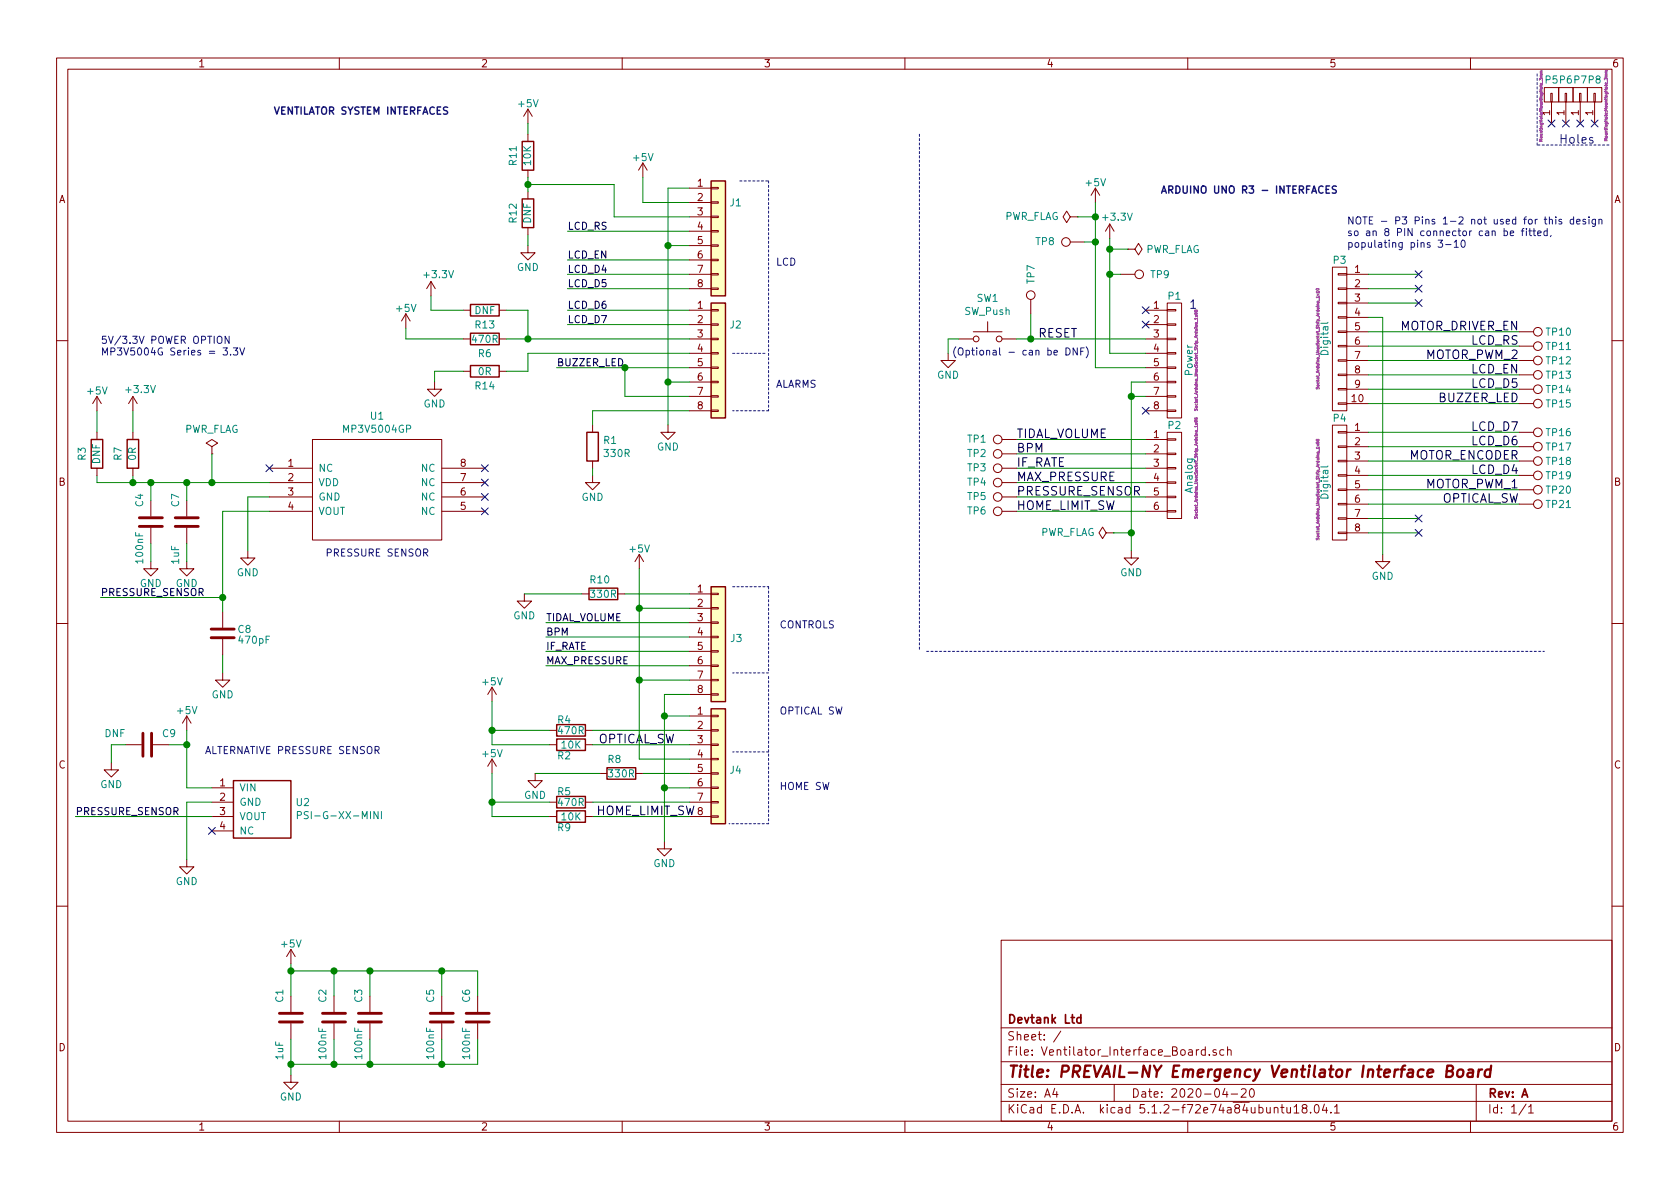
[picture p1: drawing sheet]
EESchema Schematic File Version 4
LIBS:Ventilator_Interface_Board-cache
EELAYER 29 0
EELAYER END
$Descr A4 11693 8268
encoding utf-8
Sheet 1 1
Title "PREVAIL-NY Emergency Ventilator Interface Board"
Date "2020-04-20"
Rev "A"
Comp "Devtank Ltd"
Comment1 ""
Comment2 ""
Comment3 ""
Comment4 ""
$EndDescr
Text Label 7075 3050 0    60   ~ 0
TIDAL_VOLUME
Text Label 7075 3150 0    60   ~ 0
BPM
Text Label 7075 3250 0    60   ~ 0
IF_RATE
Text Label 7075 3350 0    60   ~ 0
MAX_PRESSURE
Text Label 7075 3450 0    60   ~ 0
PRESSURE_SENSOR
Text Label 7075 3550 0    60   ~ 0
HOME_LIMIT_SW
Text Label 10575 3500 2    60   ~ 0
OPTICAL_SW
Text Label 10575 3400 2    60   ~ 0
MOTOR_PWM_1
Text Label 10575 3300 2    60   ~ 0
LCD_D4
Text Label 10575 3200 2    60   ~ 0
MOTOR_ENCODER
Text Label 10575 3100 2    60   ~ 0
LCD_D6
Text Label 10575 3000 2    60   ~ 0
LCD_D7
Text Label 10575 2800 2    60   ~ 0
BUZZER_LED
Text Label 10575 2700 2    60   ~ 0
LCD_D5
Text Label 10575 2600 2    60   ~ 0
LCD_EN
Text Label 10575 2500 2    60   ~ 0
MOTOR_PWM_2
Text Label 10575 2400 2    60   ~ 0
LCD_RS
Text Label 10575 2300 2    60   ~ 0
MOTOR_DRIVER_EN
NoConn ~ 7975 2150
Text Notes 10850 1000 0    60   ~ 0
Holes
$Comp
L Ventilator_Interface_Board-rescue:CONN_01X08 P1
U 1 1
P 8175 2500
F 0 "P1" H 8175 2950 50  0000 C CNN
F 1 "Power" V 8275 2500 50  0000 C CNN
F 2 "Socket_Arduino_Uno:Socket_Strip_Arduino_1x08" V 8325 2500 20  0000 C CNN
F 3 "" H 8175 2500 50  0000 C CNN
	1    8175 2500
	1    0    0    -1  
$EndComp
Text Label 7225 2350 0    60   ~ 0
RESET
$Comp
L power1:+3.3V #PWR01
U 1 1
P 7725 1650
F 0 "#PWR01" H 7725 1500 50  0001 C CNN
F 1 "+3.3V" H 7775 1800 50  0000 C CNN
F 2 "" H 7725 1650 50  0000 C CNN
F 3 "" H 7725 1650 50  0000 C CNN
	1    7725 1650
	1    0    0    -1  
$EndComp
$Comp
L power1:+5V #PWR02
U 1 1
P 7625 1400
F 0 "#PWR02" H 7625 1250 50  0001 C CNN
F 1 "+5V" H 7625 1540 50  0000 C CNN
F 2 "" H 7625 1400 50  0000 C CNN
F 3 "" H 7625 1400 50  0000 C CNN
	1    7625 1400
	1    0    0    -1  
$EndComp
$Comp
L power1:GND #PWR03
U 1 1
P 7875 3825
F 0 "#PWR03" H 7875 3575 50  0001 C CNN
F 1 "GND" H 7875 3675 50  0000 C CNN
F 2 "" H 7875 3825 50  0000 C CNN
F 3 "" H 7875 3825 50  0000 C CNN
	1    7875 3825
	1    0    0    -1  
$EndComp
$Comp
L power1:GND #PWR04
U 1 1
P 9625 3850
F 0 "#PWR04" H 9625 3600 50  0001 C CNN
F 1 "GND" H 9625 3700 50  0000 C CNN
F 2 "" H 9625 3850 50  0000 C CNN
F 3 "" H 9625 3850 50  0000 C CNN
	1    9625 3850
	1    0    0    -1  
$EndComp
$Comp
L Ventilator_Interface_Board-rescue:CONN_01X06 P2
U 1 1
P 8175 3300
F 0 "P2" H 8175 3650 50  0000 C CNN
F 1 "Analog" V 8275 3300 50  0000 C CNN
F 2 "Socket_Arduino_Uno:Socket_Strip_Arduino_1x06" V 8325 3350 20  0000 C CNN
F 3 "" H 8175 3300 50  0000 C CNN
	1    8175 3300
	1    0    0    -1  
$EndComp
$Comp
L Ventilator_Interface_Board-rescue:CONN_01X01 P5
U 1 1
P 10800 650
F 0 "P5" V 10900 650 50  0000 C CNN
F 1 "CONN_01X01" V 10900 650 50  0001 C CNN
F 2 "MountingHole:MountingHole_3mm" H 10721 724 20  0000 C CNN
F 3 "" H 10800 650 50  0000 C CNN
	1    10800 650 
	0    -1   -1   0   
$EndComp
$Comp
L Ventilator_Interface_Board-rescue:CONN_01X01 P7
U 1 1
P 11000 650
F 0 "P7" V 11100 650 50  0000 C CNN
F 1 "CONN_01X01" V 11100 650 50  0001 C CNN
F 2 "MountingHole:MountingHole_3mm" V 11000 650 20  0001 C CNN
F 3 "" H 11000 650 50  0000 C CNN
	1    11000 650 
	0    -1   -1   0   
$EndComp
$Comp
L Ventilator_Interface_Board-rescue:CONN_01X01 P8
U 1 1
P 11100 650
F 0 "P8" V 11200 650 50  0000 C CNN
F 1 "CONN_01X01" V 11200 650 50  0001 C CNN
F 2 "MountingHole:MountingHole_3mm" H 11024 572 20  0000 C CNN
F 3 "" H 11100 650 50  0000 C CNN
	1    11100 650 
	0    -1   -1   0   
$EndComp
NoConn ~ 10800 850 
NoConn ~ 10900 850 
NoConn ~ 11000 850 
NoConn ~ 11100 850 
$Comp
L Ventilator_Interface_Board-rescue:CONN_01X08 P4
U 1 1
P 9325 3350
F 0 "P4" H 9325 3800 50  0000 C CNN
F 1 "Digital" V 9425 3350 50  0000 C CNN
F 2 "Socket_Arduino_Uno:Socket_Strip_Arduino_1x08" V 9475 3300 20  0000 C CNN
F 3 "" H 9325 3350 50  0000 C CNN
	1    9325 3350
	-1   0    0    -1  
$EndComp
Wire Wire Line
	7975 2450 7725 2450
Wire Wire Line
	7975 2550 7625 2550
Wire Wire Line
	7975 2650 7875 2650
Wire Wire Line
	7975 2750 7875 2750
Connection ~ 7875 2750
Wire Wire Line
	7625 2550 7625 1675
Wire Wire Line
	7725 2450 7725 1900
Wire Wire Line
	7975 3050 7075 3050
Wire Wire Line
	7975 3150 7075 3150
Wire Wire Line
	7975 3250 7075 3250
Wire Wire Line
	7975 3350 7075 3350
Wire Wire Line
	7975 3450 7075 3450
Wire Wire Line
	7975 3550 7075 3550
$Comp
L Ventilator_Interface_Board-rescue:CONN_01X10 P3
U 1 1
P 9325 2350
F 0 "P3" H 9325 2900 50  0000 C CNN
F 1 "Digital" V 9425 2350 50  0000 C CNN
F 2 "Socket_Arduino_Uno:Socket_Strip_Arduino_1x10" V 9475 2350 20  0000 C CNN
F 3 "" H 9325 2350 50  0000 C CNN
	1    9325 2350
	-1   0    0    -1  
$EndComp
Wire Wire Line
	9525 2500 10575 2500
Wire Wire Line
	9525 2400 10575 2400
Wire Wire Line
	9525 2300 10575 2300
Wire Wire Line
	9525 2100 9875 2100
Wire Wire Line
	9525 2000 9875 2000
Wire Wire Line
	9525 1900 9875 1900
Wire Wire Line
	9525 3700 9875 3700
Wire Wire Line
	9525 3600 9875 3600
Wire Wire Line
	9525 3200 10575 3200
Wire Wire Line
	9525 2200 9625 2200
Wire Wire Line
	9625 2200 9625 3850
Wire Wire Line
	7875 2650 7875 2750
Wire Wire Line
	7875 2750 7875 3700
Text Notes 8275 2150 0    60   ~ 0
1
Wire Notes Line
	11200 1000 10700 1000
Wire Notes Line
	10700 1000 10700 500 
NoConn ~ 9875 3600
NoConn ~ 9875 3700
NoConn ~ 7975 2250
NoConn ~ 9875 1900
NoConn ~ 9875 2000
NoConn ~ 9875 2100
NoConn ~ 7975 2850
$Comp
L Device:R R5
U 1 1
P 3975 5575
F 0 "R5" V 3900 5475 50  0000 L CNN
F 1 "470R" V 3975 5475 50  0000 L CNN
F 2 "Resistor_SMD:R_0603_1608Metric" V 3905 5575 50  0001 C CNN
F 3 "~" H 3975 5575 50  0001 C CNN
	1    3975 5575
	0    1    1    0   
$EndComp
$Comp
L Device:R R8
U 1 1
P 4325 5375
F 0 "R8" V 4225 5275 50  0000 L CNN
F 1 "330R" V 4325 5275 50  0000 L CNN
F 2 "Resistor_SMD:R_0603_1608Metric" V 4255 5375 50  0001 C CNN
F 3 "~" H 4325 5375 50  0001 C CNN
	1    4325 5375
	0    1    1    0   
$EndComp
$Comp
L Device:R R4
U 1 1
P 3975 5075
F 0 "R4" V 3900 4975 50  0000 L CNN
F 1 "470R" V 3975 4975 50  0000 L CNN
F 2 "Resistor_SMD:R_0603_1608Metric" V 3905 5075 50  0001 C CNN
F 3 "~" H 3975 5075 50  0001 C CNN
	1    3975 5075
	0    1    1    0   
$EndComp
$Comp
L Device:R R2
U 1 1
P 3975 5175
F 0 "R2" V 4050 5075 50  0000 L CNN
F 1 "10K" V 3975 5100 50  0000 L CNN
F 2 "Resistor_SMD:R_0603_1608Metric" V 3905 5175 50  0001 C CNN
F 3 "~" H 3975 5175 50  0001 C CNN
	1    3975 5175
	0    1    1    0   
$EndComp
$Comp
L power1:+5V #PWR08
U 1 1
P 4450 3950
F 0 "#PWR08" H 4450 3800 50  0001 C CNN
F 1 "+5V" H 4450 4090 50  0000 C CNN
F 2 "" H 4450 3950 50  0000 C CNN
F 3 "" H 4450 3950 50  0000 C CNN
	1    4450 3950
	1    0    0    -1  
$EndComp
$Comp
L power1:GND #PWR09
U 1 1
P 4625 5850
F 0 "#PWR09" H 4625 5600 50  0001 C CNN
F 1 "GND" H 4625 5700 50  0000 C CNN
F 2 "" H 4625 5850 50  0000 C CNN
F 3 "" H 4625 5850 50  0000 C CNN
	1    4625 5850
	1    0    0    -1  
$EndComp
Wire Wire Line
	4800 4325 3800 4325
Wire Wire Line
	4800 4425 3800 4425
Wire Wire Line
	4800 4525 3800 4525
Text Label 3800 4325 0    50   ~ 0
TIDAL_VOLUME
Text Label 3800 4425 0    50   ~ 0
BPM
Text Label 3800 4525 0    50   ~ 0
IF_RATE
Wire Wire Line
	4800 4625 3800 4625
Text Label 3800 4625 0    50   ~ 0
MAX_PRESSURE
$Comp
L power1:+5V #PWR010
U 1 1
P 675 2850
F 0 "#PWR010" H 675 2700 50  0001 C CNN
F 1 "+5V" H 675 2990 50  0000 C CNN
F 2 "" H 675 2850 50  0000 C CNN
F 3 "" H 675 2850 50  0000 C CNN
	1    675  2850
	1    0    0    -1  
$EndComp
$Comp
L power1:GND #PWR011
U 1 1
P 1725 3825
F 0 "#PWR011" H 1725 3575 50  0001 C CNN
F 1 "GND" H 1725 3675 50  0000 C CNN
F 2 "" H 1725 3825 50  0000 C CNN
F 3 "" H 1725 3825 50  0000 C CNN
	1    1725 3825
	1    0    0    -1  
$EndComp
Wire Wire Line
	1725 3825 1725 3450
Text Label 700  4150 0    50   ~ 0
PRESSURE_SENSOR
Wire Wire Line
	4800 2550 4350 2550
Text Label 3875 2550 0    50   ~ 0
BUZZER_LED
Wire Wire Line
	4800 2750 4350 2750
Wire Wire Line
	4350 2750 4350 2550
Connection ~ 4350 2550
Wire Wire Line
	4350 2550 3875 2550
$Comp
L Device:R R1
U 1 1
P 4125 3100
F 0 "R1" H 4195 3146 50  0000 L CNN
F 1 "330R" H 4195 3055 50  0000 L CNN
F 2 "Resistor_SMD:R_0603_1608Metric" V 4055 3100 50  0001 C CNN
F 3 "~" H 4125 3100 50  0001 C CNN
	1    4125 3100
	1    0    0    -1  
$EndComp
Wire Wire Line
	4125 2950 4125 2850
Wire Wire Line
	4125 2850 4800 2850
$Comp
L power1:GND #PWR05
U 1 1
P 4125 3300
F 0 "#PWR05" H 4125 3050 50  0001 C CNN
F 1 "GND" H 4125 3150 50  0000 C CNN
F 2 "" H 4125 3300 50  0000 C CNN
F 3 "" H 4125 3300 50  0000 C CNN
	1    4125 3300
	1    0    0    -1  
$EndComp
Wire Wire Line
	4125 3300 4125 3250
$Comp
L power1:GND #PWR019
U 1 1
P 4650 2950
F 0 "#PWR019" H 4650 2700 50  0001 C CNN
F 1 "GND" H 4650 2800 50  0000 C CNN
F 2 "" H 4650 2950 50  0000 C CNN
F 3 "" H 4650 2950 50  0000 C CNN
	1    4650 2950
	1    0    0    -1  
$EndComp
Wire Wire Line
	4800 1300 4650 1300
Wire Wire Line
	4650 1300 4650 1700
Wire Wire Line
	4800 1700 4650 1700
Connection ~ 4650 1700
$Comp
L Device:R R6
U 1 1
P 3375 2350
F 0 "R6" V 3475 2350 50  0000 C CNN
F 1 "470R" V 3375 2350 50  0000 C CNN
F 2 "Resistor_SMD:R_0603_1608Metric" V 3305 2350 50  0001 C CNN
F 3 "~" H 3375 2350 50  0001 C CNN
	1    3375 2350
	0    1    1    0   
$EndComp
Wire Wire Line
	4800 2250 3950 2250
Wire Wire Line
	4800 2150 3950 2150
Wire Wire Line
	4800 2000 3950 2000
Wire Wire Line
	4800 1900 3950 1900
Wire Wire Line
	4800 1800 3950 1800
Wire Wire Line
	4800 1600 3950 1600
$Comp
L power1:+5V #PWR013
U 1 1
P 2825 2275
F 0 "#PWR013" H 2825 2125 50  0001 C CNN
F 1 "+5V" H 2825 2415 50  0000 C CNN
F 2 "" H 2825 2275 50  0000 C CNN
F 3 "" H 2825 2275 50  0000 C CNN
	1    2825 2275
	1    0    0    -1  
$EndComp
Wire Wire Line
	2825 2275 2825 2350
Wire Wire Line
	2825 2350 3225 2350
Text Label 3950 1600 0    50   ~ 0
LCD_RS
Text Label 3950 1800 0    50   ~ 0
LCD_EN
Text Label 3950 1900 0    50   ~ 0
LCD_D4
Text Label 3950 2000 0    50   ~ 0
LCD_D5
Text Label 3950 2150 0    50   ~ 0
LCD_D6
Text Label 3950 2250 0    50   ~ 0
LCD_D7
$Comp
L power1:+5V #PWR016
U 1 1
P 4475 1225
F 0 "#PWR016" H 4475 1075 50  0001 C CNN
F 1 "+5V" H 4475 1365 50  0000 C CNN
F 2 "" H 4475 1225 50  0000 C CNN
F 3 "" H 4475 1225 50  0000 C CNN
	1    4475 1225
	1    0    0    -1  
$EndComp
$Comp
L Device:C C2
U 1 1
P 2325 7075
F 0 "C2" V 2400 6975 50  0000 R CNN
F 1 "100nF" V 2400 7375 50  0000 R CNN
F 2 "Capacitor_SMD:C_0603_1608Metric" H 2363 6925 50  0001 C CNN
F 3 "~" H 2325 7075 50  0001 C CNN
	1    2325 7075
	-1   0    0    1   
$EndComp
$Comp
L Device:C C3
U 1 1
P 2575 7075
F 0 "C3" V 2650 6975 50  0000 R CNN
F 1 "100nF" V 2650 7375 50  0000 R CNN
F 2 "Capacitor_SMD:C_0603_1608Metric" H 2613 6925 50  0001 C CNN
F 3 "~" H 2575 7075 50  0001 C CNN
	1    2575 7075
	-1   0    0    1   
$EndComp
$Comp
L Device:C C4
U 1 1
P 1050 3625
F 0 "C4" V 1125 3525 50  0000 R CNN
F 1 "100nF" V 1125 3925 50  0000 R CNN
F 2 "Capacitor_SMD:C_0603_1608Metric" H 1088 3475 50  0001 C CNN
F 3 "~" H 1050 3625 50  0001 C CNN
	1    1050 3625
	-1   0    0    1   
$EndComp
$Comp
L Device:C C5
U 1 1
P 3075 7075
F 0 "C5" V 3150 6975 50  0000 R CNN
F 1 "100nF" V 3150 7375 50  0000 R CNN
F 2 "Capacitor_SMD:C_0603_1608Metric" H 3113 6925 50  0001 C CNN
F 3 "~" H 3075 7075 50  0001 C CNN
	1    3075 7075
	-1   0    0    1   
$EndComp
$Comp
L Device:C C6
U 1 1
P 3325 7075
F 0 "C6" V 3400 6975 50  0000 R CNN
F 1 "100nF" V 3400 7375 50  0000 R CNN
F 2 "Capacitor_SMD:C_0603_1608Metric" H 3363 6925 50  0001 C CNN
F 3 "~" H 3325 7075 50  0001 C CNN
	1    3325 7075
	-1   0    0    1   
$EndComp
$Comp
L Device:C C1
U 1 1
P 2025 7075
F 0 "C1" V 2100 6975 50  0000 R CNN
F 1 "1uF" V 2100 7375 50  0000 R CNN
F 2 "Capacitor_SMD:C_0603_1608Metric" H 2063 6925 50  0001 C CNN
F 3 "~" H 2025 7075 50  0001 C CNN
	1    2025 7075
	-1   0    0    1   
$EndComp
$Comp
L power1:GND #PWR07
U 1 1
P 2025 7475
F 0 "#PWR07" H 2025 7225 50  0001 C CNN
F 1 "GND" H 2025 7325 50  0000 C CNN
F 2 "" H 2025 7475 50  0000 C CNN
F 3 "" H 2025 7475 50  0000 C CNN
	1    2025 7475
	1    0    0    -1  
$EndComp
Wire Wire Line
	2025 7475 2025 7400
Wire Wire Line
	2325 7225 2325 7400
Wire Wire Line
	2325 7400 2025 7400
Connection ~ 2025 7400
Wire Wire Line
	2025 7400 2025 7225
Wire Wire Line
	2575 7225 2575 7400
Wire Wire Line
	2575 7400 2325 7400
Connection ~ 2325 7400
Connection ~ 2575 7400
Wire Wire Line
	3075 7225 3075 7400
Wire Wire Line
	3325 7225 3325 7400
Wire Wire Line
	3325 7400 3075 7400
Connection ~ 3075 7400
Wire Wire Line
	2025 6700 2025 6750
$Comp
L power1:+5V #PWR06
U 1 1
P 2025 6700
F 0 "#PWR06" H 2025 6550 50  0001 C CNN
F 1 "+5V" H 2025 6840 50  0000 C CNN
F 2 "" H 2025 6700 50  0000 C CNN
F 3 "" H 2025 6700 50  0000 C CNN
	1    2025 6700
	1    0    0    -1  
$EndComp
Wire Wire Line
	2025 6750 2325 6750
Wire Wire Line
	2325 6750 2325 6925
Connection ~ 2025 6750
Wire Wire Line
	2025 6750 2025 6925
Wire Wire Line
	2575 6750 2325 6750
Connection ~ 2325 6750
Connection ~ 2575 6750
Wire Wire Line
	3075 6925 3075 6750
Wire Wire Line
	3075 6750 3325 6750
Wire Wire Line
	3325 6750 3325 6925
Connection ~ 3075 6750
Text Notes 8075 1350 0    50   ~ 10
ARDUINO UNO R3 - INTERFACES
Wire Notes Line
	6400 925  6400 4525
Wire Notes Line
	6450 4525 10750 4525
Text Notes 1900 800  0    50   ~ 10
VENTILATOR SYSTEM INTERFACES
$Comp
L Connector:TestPoint TP7
U 1 1
P 7175 2175
F 0 "TP7" V 7175 2450 50  0000 C CNN
F 1 "TestPoint" V 7279 2247 50  0001 C CNN
F 2 "TestPoint:TestPoint_THTPad_D1.0mm_Drill0.5mm" H 7375 2175 50  0001 C CNN
F 3 "~" H 7375 2175 50  0001 C CNN
	1    7175 2175
	1    0    0    -1  
$EndComp
$Comp
L Connector:TestPoint TP1
U 1 1
P 7075 3050
F 0 "TP1" V 7075 3325 50  0000 C CNN
F 1 "TestPoint" V 7179 3122 50  0001 C CNN
F 2 "TestPoint:TestPoint_THTPad_D1.0mm_Drill0.5mm" H 7275 3050 50  0001 C CNN
F 3 "~" H 7275 3050 50  0001 C CNN
	1    7075 3050
	0    -1   -1   0   
$EndComp
$Comp
L Connector:TestPoint TP2
U 1 1
P 7075 3150
F 0 "TP2" V 7075 3425 50  0000 C CNN
F 1 "TestPoint" V 7179 3222 50  0001 C CNN
F 2 "TestPoint:TestPoint_THTPad_D1.0mm_Drill0.5mm" H 7275 3150 50  0001 C CNN
F 3 "~" H 7275 3150 50  0001 C CNN
	1    7075 3150
	0    -1   -1   0   
$EndComp
$Comp
L Connector:TestPoint TP3
U 1 1
P 7075 3250
F 0 "TP3" V 7075 3525 50  0000 C CNN
F 1 "TestPoint" V 7179 3322 50  0001 C CNN
F 2 "TestPoint:TestPoint_THTPad_D1.0mm_Drill0.5mm" H 7275 3250 50  0001 C CNN
F 3 "~" H 7275 3250 50  0001 C CNN
	1    7075 3250
	0    -1   -1   0   
$EndComp
$Comp
L Connector:TestPoint TP4
U 1 1
P 7075 3350
F 0 "TP4" V 7075 3625 50  0000 C CNN
F 1 "TestPoint" V 7179 3422 50  0001 C CNN
F 2 "TestPoint:TestPoint_THTPad_D1.0mm_Drill0.5mm" H 7275 3350 50  0001 C CNN
F 3 "~" H 7275 3350 50  0001 C CNN
	1    7075 3350
	0    -1   -1   0   
$EndComp
$Comp
L Connector:TestPoint TP5
U 1 1
P 7075 3450
F 0 "TP5" V 7075 3725 50  0000 C CNN
F 1 "TestPoint" V 7179 3522 50  0001 C CNN
F 2 "TestPoint:TestPoint_THTPad_D1.0mm_Drill0.5mm" H 7275 3450 50  0001 C CNN
F 3 "~" H 7275 3450 50  0001 C CNN
	1    7075 3450
	0    -1   -1   0   
$EndComp
$Comp
L Connector:TestPoint TP6
U 1 1
P 7075 3550
F 0 "TP6" V 7075 3825 50  0000 C CNN
F 1 "TestPoint" V 7179 3622 50  0001 C CNN
F 2 "TestPoint:TestPoint_THTPad_D1.0mm_Drill0.5mm" H 7275 3550 50  0001 C CNN
F 3 "~" H 7275 3550 50  0001 C CNN
	1    7075 3550
	0    -1   -1   0   
$EndComp
$Comp
L Switch:SW_Push SW1
U 1 1
P 6875 2350
F 0 "SW1" H 6875 2635 50  0000 C CNN
F 1 "SW_Push" H 6875 2544 50  0000 C CNN
F 2 "Button_Switch_SMD:SW_SPST_B3U-1000P" H 6875 2550 50  0001 C CNN
F 3 "~" H 6875 2550 50  0001 C CNN
	1    6875 2350
	1    0    0    -1  
$EndComp
Wire Wire Line
	7075 2350 7175 2350
$Comp
L power1:GND #PWR022
U 1 1
P 6600 2450
F 0 "#PWR022" H 6600 2200 50  0001 C CNN
F 1 "GND" H 6600 2300 50  0000 C CNN
F 2 "" H 6600 2450 50  0000 C CNN
F 3 "" H 6600 2450 50  0000 C CNN
	1    6600 2450
	1    0    0    -1  
$EndComp
Wire Wire Line
	6600 2450 6600 2350
Wire Wire Line
	6600 2350 6675 2350
Wire Wire Line
	7175 2175 7175 2350
Connection ~ 7175 2350
Wire Wire Line
	7175 2350 7975 2350
$Comp
L Connector:TestPoint TP8
U 1 1
P 7550 1675
F 0 "TP8" V 7550 1950 50  0000 C CNN
F 1 "TestPoint" V 7654 1747 50  0001 C CNN
F 2 "TestPoint:TestPoint_THTPad_D1.0mm_Drill0.5mm" H 7750 1675 50  0001 C CNN
F 3 "~" H 7750 1675 50  0001 C CNN
	1    7550 1675
	0    -1   -1   0   
$EndComp
$Comp
L Connector:TestPoint TP9
U 1 1
P 7800 1900
F 0 "TP9" V 7800 2175 50  0000 C CNN
F 1 "TestPoint" V 7904 1972 50  0001 C CNN
F 2 "TestPoint:TestPoint_THTPad_D1.0mm_Drill0.5mm" H 8000 1900 50  0001 C CNN
F 3 "~" H 8000 1900 50  0001 C CNN
	1    7800 1900
	0    1    1    0   
$EndComp
Wire Wire Line
	7800 1900 7725 1900
Connection ~ 7725 1900
Wire Wire Line
	7725 1900 7725 1725
Wire Wire Line
	7550 1675 7625 1675
Connection ~ 7625 1675
Wire Wire Line
	7625 1675 7625 1500
$Comp
L Connector:TestPoint TP10
U 1 1
P 10575 2300
F 0 "TP10" V 10575 2575 50  0000 C CNN
F 1 "TestPoint" V 10679 2372 50  0001 C CNN
F 2 "TestPoint:TestPoint_THTPad_D1.0mm_Drill0.5mm" H 10775 2300 50  0001 C CNN
F 3 "~" H 10775 2300 50  0001 C CNN
	1    10575 2300
	0    1    1    0   
$EndComp
Wire Wire Line
	9525 2600 10575 2600
Wire Wire Line
	9525 2700 10575 2700
Wire Wire Line
	9525 2800 10575 2800
Wire Wire Line
	9525 3000 10575 3000
Wire Wire Line
	9525 3100 10575 3100
Wire Wire Line
	9525 3300 10575 3300
Wire Wire Line
	9525 3400 10575 3400
Wire Wire Line
	9525 3500 10575 3500
$Comp
L Connector:TestPoint TP11
U 1 1
P 10575 2400
F 0 "TP11" V 10575 2675 50  0000 C CNN
F 1 "TestPoint" V 10679 2472 50  0001 C CNN
F 2 "TestPoint:TestPoint_THTPad_D1.0mm_Drill0.5mm" H 10775 2400 50  0001 C CNN
F 3 "~" H 10775 2400 50  0001 C CNN
	1    10575 2400
	0    1    1    0   
$EndComp
$Comp
L Connector:TestPoint TP12
U 1 1
P 10575 2500
F 0 "TP12" V 10575 2775 50  0000 C CNN
F 1 "TestPoint" V 10679 2572 50  0001 C CNN
F 2 "TestPoint:TestPoint_THTPad_D1.0mm_Drill0.5mm" H 10775 2500 50  0001 C CNN
F 3 "~" H 10775 2500 50  0001 C CNN
	1    10575 2500
	0    1    1    0   
$EndComp
$Comp
L Connector:TestPoint TP13
U 1 1
P 10575 2600
F 0 "TP13" V 10575 2875 50  0000 C CNN
F 1 "TestPoint" V 10679 2672 50  0001 C CNN
F 2 "TestPoint:TestPoint_THTPad_D1.0mm_Drill0.5mm" H 10775 2600 50  0001 C CNN
F 3 "~" H 10775 2600 50  0001 C CNN
	1    10575 2600
	0    1    1    0   
$EndComp
$Comp
L Connector:TestPoint TP14
U 1 1
P 10575 2700
F 0 "TP14" V 10575 2975 50  0000 C CNN
F 1 "TestPoint" V 10679 2772 50  0001 C CNN
F 2 "TestPoint:TestPoint_THTPad_D1.0mm_Drill0.5mm" H 10775 2700 50  0001 C CNN
F 3 "~" H 10775 2700 50  0001 C CNN
	1    10575 2700
	0    1    1    0   
$EndComp
$Comp
L Connector:TestPoint TP15
U 1 1
P 10575 2800
F 0 "TP15" V 10575 3075 50  0000 C CNN
F 1 "TestPoint" V 10679 2872 50  0001 C CNN
F 2 "TestPoint:TestPoint_THTPad_D1.0mm_Drill0.5mm" H 10775 2800 50  0001 C CNN
F 3 "~" H 10775 2800 50  0001 C CNN
	1    10575 2800
	0    1    1    0   
$EndComp
$Comp
L Connector:TestPoint TP16
U 1 1
P 10575 3000
F 0 "TP16" V 10575 3275 50  0000 C CNN
F 1 "TestPoint" V 10679 3072 50  0001 C CNN
F 2 "TestPoint:TestPoint_THTPad_D1.0mm_Drill0.5mm" H 10775 3000 50  0001 C CNN
F 3 "~" H 10775 3000 50  0001 C CNN
	1    10575 3000
	0    1    1    0   
$EndComp
$Comp
L Connector:TestPoint TP17
U 1 1
P 10575 3100
F 0 "TP17" V 10575 3375 50  0000 C CNN
F 1 "TestPoint" V 10679 3172 50  0001 C CNN
F 2 "TestPoint:TestPoint_THTPad_D1.0mm_Drill0.5mm" H 10775 3100 50  0001 C CNN
F 3 "~" H 10775 3100 50  0001 C CNN
	1    10575 3100
	0    1    1    0   
$EndComp
$Comp
L Connector:TestPoint TP18
U 1 1
P 10575 3200
F 0 "TP18" V 10575 3475 50  0000 C CNN
F 1 "TestPoint" V 10679 3272 50  0001 C CNN
F 2 "TestPoint:TestPoint_THTPad_D1.0mm_Drill0.5mm" H 10775 3200 50  0001 C CNN
F 3 "~" H 10775 3200 50  0001 C CNN
	1    10575 3200
	0    1    1    0   
$EndComp
$Comp
L Connector:TestPoint TP19
U 1 1
P 10575 3300
F 0 "TP19" V 10575 3575 50  0000 C CNN
F 1 "TestPoint" V 10679 3372 50  0001 C CNN
F 2 "TestPoint:TestPoint_THTPad_D1.0mm_Drill0.5mm" H 10775 3300 50  0001 C CNN
F 3 "~" H 10775 3300 50  0001 C CNN
	1    10575 3300
	0    1    1    0   
$EndComp
$Comp
L Connector:TestPoint TP20
U 1 1
P 10575 3400
F 0 "TP20" V 10575 3675 50  0000 C CNN
F 1 "TestPoint" V 10679 3472 50  0001 C CNN
F 2 "TestPoint:TestPoint_THTPad_D1.0mm_Drill0.5mm" H 10775 3400 50  0001 C CNN
F 3 "~" H 10775 3400 50  0001 C CNN
	1    10575 3400
	0    1    1    0   
$EndComp
$Comp
L Connector:TestPoint TP21
U 1 1
P 10575 3500
F 0 "TP21" V 10575 3775 50  0000 C CNN
F 1 "TestPoint" V 10679 3572 50  0001 C CNN
F 2 "TestPoint:TestPoint_THTPad_D1.0mm_Drill0.5mm" H 10775 3500 50  0001 C CNN
F 3 "~" H 10775 3500 50  0001 C CNN
	1    10575 3500
	0    1    1    0   
$EndComp
Wire Wire Line
	2575 6750 2575 6925
Wire Wire Line
	4800 1400 4475 1400
Wire Wire Line
	4475 1400 4475 1225
Text Notes 9375 1725 0    50   ~ 0
NOTE - P3 Pins 1-2 not used for this design \nso an 8 PIN connector can be fitted,\npopulating pins 3-10
Text Notes 700  2475 0    50   ~ 0
5V/3.3V POWER OPTION\nMP3V5004G Series = 3.3V
Wire Wire Line
	1725 3450 1875 3450
Text Label 4150 5675 0    60   ~ 0
HOME_LIMIT_SW
Text Notes 5400 1850 0    50   ~ 0
LCD
Text Notes 6625 2475 0    50   ~ 0
(Optional - can be DNF)
$Comp
L power1:+3.3V #PWR0101
U 1 1
P 925 2850
F 0 "#PWR0101" H 925 2700 50  0001 C CNN
F 1 "+3.3V" H 975 3000 50  0000 C CNN
F 2 "" H 925 2850 50  0000 C CNN
F 3 "" H 925 2850 50  0000 C CNN
	1    925  2850
	1    0    0    -1  
$EndComp
$Comp
L Ventilator:MP3V5004GP U1
U 1 1
P 2625 3400
F 0 "U1" H 2625 3915 50  0000 C CNN
F 1 "MP3V5004GP" H 2625 3824 50  0000 C CNN
F 2 "Ventilator:SOP_16.8x7.62mm_P2.54mm" H 2925 3000 50  0001 C CNN
F 3 "" H 2775 2900 50  0001 C CNN
	1    2625 3400
	1    0    0    -1  
$EndComp
Wire Wire Line
	675  2850 675  3000
Wire Wire Line
	925  2850 925  3000
Wire Wire Line
	925  3300 925  3350
Wire Wire Line
	925  3350 1050 3350
Wire Wire Line
	675  3300 675  3350
Wire Wire Line
	675  3350 925  3350
Connection ~ 925  3350
$Comp
L Device:R R3
U 1 1
P 675 3150
F 0 "R3" V 775 3150 50  0000 C CNN
F 1 "DNF" V 675 3150 50  0000 C CNN
F 2 "Resistor_SMD:R_0603_1608Metric" V 605 3150 50  0001 C CNN
F 3 "~" H 675 3150 50  0001 C CNN
	1    675  3150
	-1   0    0    1   
$EndComp
$Comp
L Device:R R7
U 1 1
P 925 3150
F 0 "R7" V 1025 3150 50  0000 C CNN
F 1 "0R" V 925 3150 50  0000 C CNN
F 2 "Resistor_SMD:R_0603_1608Metric" V 855 3150 50  0001 C CNN
F 3 "~" H 925 3150 50  0001 C CNN
	1    925  3150
	-1   0    0    1   
$EndComp
NoConn ~ 3375 3550
NoConn ~ 3375 3450
NoConn ~ 3375 3350
NoConn ~ 3375 3250
$Comp
L Connector_Generic:Conn_01x08 J1
U 1 1
P 5000 1600
F 0 "J1" H 5075 1800 50  0000 L CNN
F 1 "Conn_01x08" H 5080 1501 50  0001 L CNN
F 2 "Ventilator:PhoenixContact_PTSA_1,5_8-3_5-Z_1x08_P3.50mm_Vertical" H 5000 1600 50  0001 C CNN
F 3 "~" H 5000 1600 50  0001 C CNN
	1    5000 1600
	1    0    0    -1  
$EndComp
$Comp
L Connector_Generic:Conn_01x08 J2
U 1 1
P 5000 2450
F 0 "J2" H 5075 2650 50  0000 L CNN
F 1 "Conn_01x08" H 5080 2351 50  0001 L CNN
F 2 "Ventilator:PhoenixContact_PTSA_1,5_8-3_5-Z_1x08_P3.50mm_Vertical" H 5000 2450 50  0001 C CNN
F 3 "~" H 5000 2450 50  0001 C CNN
	1    5000 2450
	1    0    0    -1  
$EndComp
Wire Wire Line
	4800 2650 4650 2650
Connection ~ 4650 2650
Wire Wire Line
	4650 2650 4650 2950
Wire Notes Line
	5150 1250 5350 1250
Wire Notes Line
	5325 2450 5100 2450
Wire Notes Line
	5350 2850 5100 2850
Wire Notes Line
	5350 1250 5350 2850
Text Notes 5400 2700 0    50   ~ 0
ALARMS
$Comp
L Connector_Generic:Conn_01x08 J3
U 1 1
P 5000 4425
F 0 "J3" H 5080 4417 50  0000 L CNN
F 1 "Conn_01x08" H 5080 4326 50  0001 L CNN
F 2 "Ventilator:PhoenixContact_PTSA_1,5_8-3_5-Z_1x08_P3.50mm_Vertical" H 5000 4425 50  0001 C CNN
F 3 "~" H 5000 4425 50  0001 C CNN
	1    5000 4425
	1    0    0    -1  
$EndComp
$Comp
L Connector_Generic:Conn_01x08 J4
U 1 1
P 5000 5275
F 0 "J4" H 5075 5200 50  0000 L CNN
F 1 "Conn_01x08" H 5080 5176 50  0001 L CNN
F 2 "Ventilator:PhoenixContact_PTSA_1,5_8-3_5-Z_1x08_P3.50mm_Vertical" H 5000 5275 50  0001 C CNN
F 3 "~" H 5000 5275 50  0001 C CNN
	1    5000 5275
	1    0    0    -1  
$EndComp
Wire Wire Line
	3525 2350 3675 2350
$Comp
L Device:R R10
U 1 1
P 4200 4125
F 0 "R10" V 4100 4025 50  0000 L CNN
F 1 "330R" V 4200 4025 50  0000 L CNN
F 2 "Resistor_SMD:R_0603_1608Metric" V 4130 4125 50  0001 C CNN
F 3 "~" H 4200 4125 50  0001 C CNN
	1    4200 4125
	0    1    1    0   
$EndComp
$Comp
L power1:GND #PWR0102
U 1 1
P 3650 4125
F 0 "#PWR0102" H 3650 3875 50  0001 C CNN
F 1 "GND" H 3650 3975 50  0000 C CNN
F 2 "" H 3650 4125 50  0000 C CNN
F 3 "" H 3650 4125 50  0000 C CNN
	1    3650 4125
	1    0    0    -1  
$EndComp
Wire Wire Line
	4125 5175 4800 5175
Wire Wire Line
	4125 5075 4800 5075
Wire Wire Line
	3825 5175 3425 5175
Wire Wire Line
	3425 5175 3425 5075
$Comp
L power1:+5V #PWR0103
U 1 1
P 3425 4875
F 0 "#PWR0103" H 3425 4725 50  0001 C CNN
F 1 "+5V" H 3425 5015 50  0000 C CNN
F 2 "" H 3425 4875 50  0000 C CNN
F 3 "" H 3425 4875 50  0000 C CNN
	1    3425 4875
	1    0    0    -1  
$EndComp
Wire Wire Line
	3825 5075 3425 5075
Connection ~ 3425 5075
Wire Wire Line
	3425 5075 3425 4875
Text Label 4700 5175 2    60   ~ 0
OPTICAL_SW
Wire Wire Line
	3650 4125 4050 4125
$Comp
L power1:GND #PWR0104
U 1 1
P 3725 5375
F 0 "#PWR0104" H 3725 5125 50  0001 C CNN
F 1 "GND" H 3725 5225 50  0000 C CNN
F 2 "" H 3725 5375 50  0000 C CNN
F 3 "" H 3725 5375 50  0000 C CNN
	1    3725 5375
	1    0    0    -1  
$EndComp
Wire Wire Line
	4125 5675 4800 5675
Wire Wire Line
	4125 5575 4800 5575
Wire Wire Line
	3825 5675 3425 5675
Wire Wire Line
	3425 5675 3425 5575
$Comp
L power1:+5V #PWR0105
U 1 1
P 3425 5375
F 0 "#PWR0105" H 3425 5225 50  0001 C CNN
F 1 "+5V" H 3425 5515 50  0000 C CNN
F 2 "" H 3425 5375 50  0000 C CNN
F 3 "" H 3425 5375 50  0000 C CNN
	1    3425 5375
	1    0    0    -1  
$EndComp
Wire Wire Line
	3825 5575 3425 5575
Connection ~ 3425 5575
Wire Wire Line
	3425 5575 3425 5375
Wire Wire Line
	3725 5375 4175 5375
$Comp
L Device:R R9
U 1 1
P 3975 5675
F 0 "R9" V 4050 5575 50  0000 L CNN
F 1 "10K" V 3975 5600 50  0000 L CNN
F 2 "Resistor_SMD:R_0603_1608Metric" V 3905 5675 50  0001 C CNN
F 3 "~" H 3975 5675 50  0001 C CNN
	1    3975 5675
	0    1    1    0   
$EndComp
Wire Wire Line
	4800 5475 4625 5475
Connection ~ 4625 5475
Wire Wire Line
	4625 5475 4625 5850
Wire Wire Line
	4800 5275 4450 5275
Wire Wire Line
	4475 5375 4800 5375
Wire Wire Line
	2575 6750 3075 6750
Wire Wire Line
	2575 7400 3075 7400
$Comp
L Device:C C7
U 1 1
P 1300 3625
F 0 "C7" V 1375 3525 50  0000 R CNN
F 1 "1uF" V 1375 3925 50  0000 R CNN
F 2 "Capacitor_SMD:C_0603_1608Metric" H 1338 3475 50  0001 C CNN
F 3 "~" H 1300 3625 50  0001 C CNN
	1    1300 3625
	-1   0    0    1   
$EndComp
NoConn ~ 1875 3250
Wire Wire Line
	1875 3550 1550 3550
Wire Wire Line
	1550 3550 1550 4150
Wire Wire Line
	1550 4150 700  4150
Wire Wire Line
	1050 3475 1050 3350
Connection ~ 1050 3350
Wire Wire Line
	1050 3350 1300 3350
Wire Wire Line
	1300 3475 1300 3350
Connection ~ 1300 3350
Wire Wire Line
	1300 3350 1475 3350
$Comp
L power1:GND #PWR0106
U 1 1
P 1050 3900
F 0 "#PWR0106" H 1050 3650 50  0001 C CNN
F 1 "GND" H 1050 3750 50  0000 C CNN
F 2 "" H 1050 3900 50  0000 C CNN
F 3 "" H 1050 3900 50  0000 C CNN
	1    1050 3900
	1    0    0    -1  
$EndComp
Wire Wire Line
	1050 3900 1050 3775
$Comp
L power1:GND #PWR0107
U 1 1
P 1300 3900
F 0 "#PWR0107" H 1300 3650 50  0001 C CNN
F 1 "GND" H 1300 3750 50  0000 C CNN
F 2 "" H 1300 3900 50  0000 C CNN
F 3 "" H 1300 3900 50  0000 C CNN
	1    1300 3900
	1    0    0    -1  
$EndComp
Wire Wire Line
	1300 3900 1300 3775
$Comp
L Device:C C8
U 1 1
P 1550 4400
F 0 "C8" H 1450 4375 50  0000 R CNN
F 1 "470pF" H 1450 4450 50  0000 R CNN
F 2 "Capacitor_SMD:C_0603_1608Metric" H 1588 4250 50  0001 C CNN
F 3 "~" H 1550 4400 50  0001 C CNN
	1    1550 4400
	-1   0    0    1   
$EndComp
Wire Wire Line
	1550 4250 1550 4150
Connection ~ 1550 4150
$Comp
L power1:GND #PWR0108
U 1 1
P 1550 4675
F 0 "#PWR0108" H 1550 4425 50  0001 C CNN
F 1 "GND" H 1550 4525 50  0000 C CNN
F 2 "" H 1550 4675 50  0000 C CNN
F 3 "" H 1550 4675 50  0000 C CNN
	1    1550 4675
	1    0    0    -1  
$EndComp
Wire Wire Line
	1550 4675 1550 4550
Wire Notes Line
	5100 4075 5350 4075
Wire Notes Line
	5350 4075 5350 4675
Wire Notes Line
	5350 4675 5100 4675
Wire Notes Line
	5350 5225 5100 5225
Wire Notes Line
	5350 5725 5075 5725
Wire Notes Line
	5350 4700 5350 5725
Text Notes 5425 4375 0    50   ~ 0
CONTROLS
Text Notes 5425 4975 0    50   ~ 0
OPTICAL SW
Text Notes 5425 5500 0    50   ~ 0
HOME SW
Wire Wire Line
	4625 4975 4625 5475
Wire Wire Line
	4800 4975 4625 4975
Wire Wire Line
	4350 4125 4800 4125
Wire Wire Line
	4450 3950 4450 4225
Wire Wire Line
	4800 4225 4450 4225
Connection ~ 4450 4225
Wire Wire Line
	4450 4225 4450 4725
Wire Wire Line
	4800 4725 4450 4725
Connection ~ 4450 4725
Wire Wire Line
	4450 4725 4450 5275
Wire Wire Line
	4800 4825 4625 4825
Wire Wire Line
	4625 4825 4625 4975
Connection ~ 4625 4975
$Comp
L Ventilator_Interface_Board-rescue:CONN_01X01 P6
U 1 1
P 10900 650
F 0 "P6" V 11000 650 50  0000 C CNN
F 1 "CONN_01X01" V 11000 650 50  0001 C CNN
F 2 "MountingHole:MountingHole_3mm" H 10900 650 20  0001 C CNN
F 3 "" H 10900 650 50  0000 C CNN
	1    10900 650 
	0    -1   -1   0   
$EndComp
$Comp
L power1:+5V #PWR0109
U 1 1
P 3675 850
F 0 "#PWR0109" H 3675 700 50  0001 C CNN
F 1 "+5V" H 3675 990 50  0000 C CNN
F 2 "" H 3675 850 50  0000 C CNN
F 3 "" H 3675 850 50  0000 C CNN
	1    3675 850 
	1    0    0    -1  
$EndComp
$Comp
L Device:R R12
U 1 1
P 3675 1475
F 0 "R12" V 3775 1475 50  0000 C CNN
F 1 "DNF" V 3675 1475 50  0000 C CNN
F 2 "Resistor_SMD:R_0603_1608Metric" V 3605 1475 50  0001 C CNN
F 3 "~" H 3675 1475 50  0001 C CNN
	1    3675 1475
	-1   0    0    1   
$EndComp
$Comp
L Device:R R11
U 1 1
P 3675 1075
F 0 "R11" V 3775 1075 50  0000 C CNN
F 1 "10K" V 3675 1075 50  0000 C CNN
F 2 "Resistor_SMD:R_0603_1608Metric" V 3605 1075 50  0001 C CNN
F 3 "~" H 3675 1075 50  0001 C CNN
	1    3675 1075
	-1   0    0    1   
$EndComp
$Comp
L power1:GND #PWR0110
U 1 1
P 3675 1700
F 0 "#PWR0110" H 3675 1450 50  0001 C CNN
F 1 "GND" H 3675 1550 50  0000 C CNN
F 2 "" H 3675 1700 50  0000 C CNN
F 3 "" H 3675 1700 50  0000 C CNN
	1    3675 1700
	1    0    0    -1  
$EndComp
Wire Wire Line
	4800 1500 4275 1500
Wire Wire Line
	4275 1500 4275 1275
Wire Wire Line
	4275 1275 3675 1275
Wire Wire Line
	3675 1275 3675 1225
Wire Wire Line
	3675 1325 3675 1275
Connection ~ 3675 1275
Wire Wire Line
	3675 925  3675 850 
Wire Wire Line
	3675 1625 3675 1700
$Comp
L Ventilator:PSI-G-XX-MINI U2
U 1 1
P 1675 5575
F 0 "U2" H 2055 5575 50  0000 L CNN
F 1 "PSI-G-XX-MINI" H 2055 5484 50  0000 L CNN
F 2 "Connector_PinHeader_2.54mm:PinHeader_1x04_P2.54mm_Vertical" H 1675 5575 50  0001 C CNN
F 3 "~" H 1675 5575 50  0001 C CNN
	1    1675 5575
	1    0    0    -1  
$EndComp
Wire Wire Line
	1475 5675 525  5675
$Comp
L power1:+5V #PWR0111
U 1 1
P 1300 5075
F 0 "#PWR0111" H 1300 4925 50  0001 C CNN
F 1 "+5V" H 1300 5215 50  0000 C CNN
F 2 "" H 1300 5075 50  0000 C CNN
F 3 "" H 1300 5075 50  0000 C CNN
	1    1300 5075
	1    0    0    -1  
$EndComp
Wire Wire Line
	1300 5075 1300 5175
Wire Wire Line
	1300 5475 1475 5475
$Comp
L power1:GND #PWR0112
U 1 1
P 1300 5975
F 0 "#PWR0112" H 1300 5725 50  0001 C CNN
F 1 "GND" H 1300 5825 50  0000 C CNN
F 2 "" H 1300 5975 50  0000 C CNN
F 3 "" H 1300 5975 50  0000 C CNN
	1    1300 5975
	1    0    0    -1  
$EndComp
Wire Wire Line
	1300 5975 1300 5575
Wire Wire Line
	1300 5575 1475 5575
Text Label 525  5675 0    50   ~ 0
PRESSURE_SENSOR
$Comp
L Device:C C9
U 1 1
P 1025 5175
F 0 "C9" V 1100 5075 50  0000 R CNN
F 1 "DNF" V 1100 5475 50  0000 R CNN
F 2 "Capacitor_SMD:C_0603_1608Metric" H 1063 5025 50  0001 C CNN
F 3 "~" H 1025 5175 50  0001 C CNN
	1    1025 5175
	0    -1   -1   0   
$EndComp
$Comp
L power1:GND #PWR0113
U 1 1
P 775 5300
F 0 "#PWR0113" H 775 5050 50  0001 C CNN
F 1 "GND" H 775 5150 50  0000 C CNN
F 2 "" H 775 5300 50  0000 C CNN
F 3 "" H 775 5300 50  0000 C CNN
	1    775  5300
	1    0    0    -1  
$EndComp
Wire Wire Line
	1175 5175 1300 5175
Connection ~ 1300 5175
Wire Wire Line
	1300 5175 1300 5475
Wire Wire Line
	875  5175 775  5175
Wire Wire Line
	775  5175 775  5300
Text Notes 1425 5250 0    50   ~ 0
ALTERNATIVE PRESSURE SENSOR
Text Notes 2225 3875 0    50   ~ 0
 PRESSURE SENSOR
$Comp
L Device:R R14
U 1 1
P 3375 2575
F 0 "R14" V 3475 2575 50  0000 C CNN
F 1 "0R" V 3375 2575 50  0000 C CNN
F 2 "Resistor_SMD:R_0603_1608Metric" V 3305 2575 50  0001 C CNN
F 3 "~" H 3375 2575 50  0001 C CNN
	1    3375 2575
	0    1    1    0   
$EndComp
Wire Wire Line
	4650 1700 4650 2650
Wire Wire Line
	3525 2575 3675 2575
Wire Wire Line
	3675 2575 3675 2450
Wire Wire Line
	3675 2450 4800 2450
$Comp
L power1:GND #PWR0114
U 1 1
P 3025 2650
F 0 "#PWR0114" H 3025 2400 50  0001 C CNN
F 1 "GND" H 3025 2500 50  0000 C CNN
F 2 "" H 3025 2650 50  0000 C CNN
F 3 "" H 3025 2650 50  0000 C CNN
	1    3025 2650
	1    0    0    -1  
$EndComp
Wire Wire Line
	3025 2650 3025 2575
Wire Wire Line
	3025 2575 3225 2575
$Comp
L Device:R R13
U 1 1
P 3375 2150
F 0 "R13" V 3475 2150 50  0000 C CNN
F 1 "DNF" V 3375 2150 50  0000 C CNN
F 2 "Resistor_SMD:R_0603_1608Metric" V 3305 2150 50  0001 C CNN
F 3 "~" H 3375 2150 50  0001 C CNN
	1    3375 2150
	0    1    1    0   
$EndComp
$Comp
L power1:+3.3V #PWR0115
U 1 1
P 3000 2050
F 0 "#PWR0115" H 3000 1900 50  0001 C CNN
F 1 "+3.3V" H 3050 2200 50  0000 C CNN
F 2 "" H 3000 2050 50  0000 C CNN
F 3 "" H 3000 2050 50  0000 C CNN
	1    3000 2050
	1    0    0    -1  
$EndComp
Wire Wire Line
	3000 2050 3000 2150
Wire Wire Line
	3000 2150 3225 2150
Wire Wire Line
	3525 2150 3675 2150
Wire Wire Line
	3675 2150 3675 2350
Connection ~ 3675 2350
Wire Wire Line
	3675 2350 4800 2350
NoConn ~ 1475 5775
$Comp
L power:PWR_FLAG #FLG0101
U 1 1
P 1475 3150
F 0 "#FLG0101" H 1475 3225 50  0001 C CNN
F 1 "PWR_FLAG" H 1475 3323 50  0000 C CNN
F 2 "" H 1475 3150 50  0001 C CNN
F 3 "~" H 1475 3150 50  0001 C CNN
	1    1475 3150
	1    0    0    -1  
$EndComp
Wire Wire Line
	1475 3150 1475 3350
Connection ~ 1475 3350
Wire Wire Line
	1475 3350 1875 3350
$Comp
L power:PWR_FLAG #FLG0102
U 1 1
P 7500 1500
F 0 "#FLG0102" H 7500 1575 50  0001 C CNN
F 1 "PWR_FLAG" V 7500 1627 50  0000 L CNN
F 2 "" H 7500 1500 50  0001 C CNN
F 3 "~" H 7500 1500 50  0001 C CNN
	1    7500 1500
	0    -1   -1   0   
$EndComp
Wire Wire Line
	7500 1500 7625 1500
Connection ~ 7625 1500
Wire Wire Line
	7625 1500 7625 1400
$Comp
L power:PWR_FLAG #FLG0103
U 1 1
P 7850 1725
F 0 "#FLG0103" H 7850 1800 50  0001 C CNN
F 1 "PWR_FLAG" V 7850 1853 50  0000 L CNN
F 2 "" H 7850 1725 50  0001 C CNN
F 3 "~" H 7850 1725 50  0001 C CNN
	1    7850 1725
	0    1    1    0   
$EndComp
Wire Wire Line
	7850 1725 7725 1725
Connection ~ 7725 1725
Wire Wire Line
	7725 1725 7725 1650
$Comp
L power:PWR_FLAG #FLG0104
U 1 1
P 7750 3700
F 0 "#FLG0104" H 7750 3775 50  0001 C CNN
F 1 "PWR_FLAG" V 7750 3827 50  0000 L CNN
F 2 "" H 7750 3700 50  0001 C CNN
F 3 "~" H 7750 3700 50  0001 C CNN
	1    7750 3700
	0    -1   -1   0   
$EndComp
Wire Wire Line
	7750 3700 7875 3700
Connection ~ 7875 3700
Wire Wire Line
	7875 3700 7875 3825
$EndSCHEMATC
